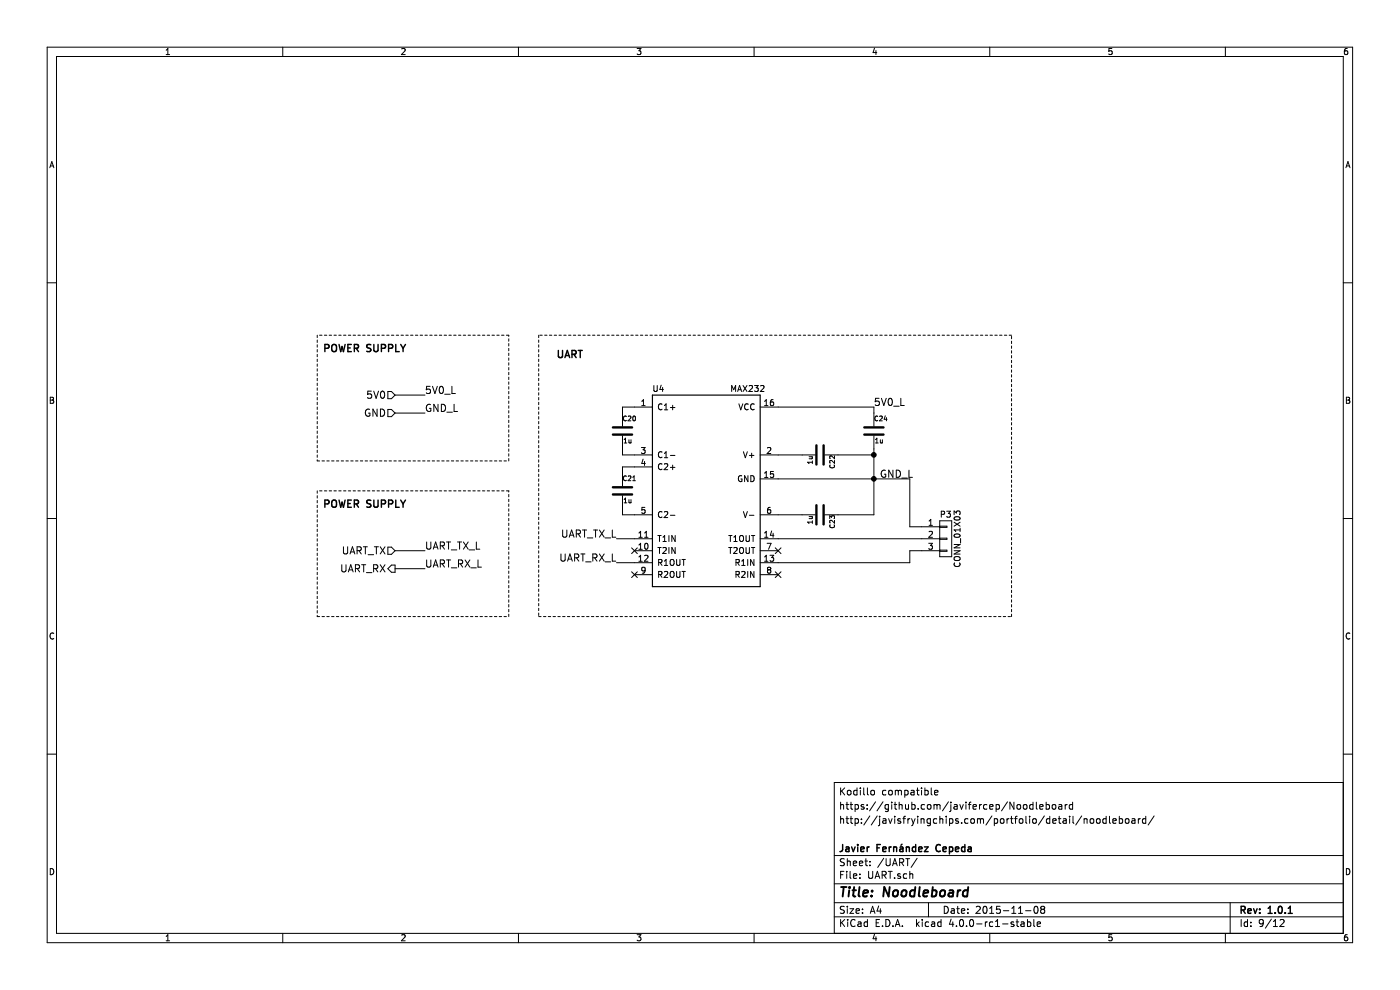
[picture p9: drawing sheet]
EESchema Schematic File Version 2
LIBS:Noodleboard-rescue
LIBS:power
LIBS:device
LIBS:transistors
LIBS:conn
LIBS:linear
LIBS:regul
LIBS:74xx
LIBS:cmos4000
LIBS:adc-dac
LIBS:memory
LIBS:xilinx
LIBS:microcontrollers
LIBS:dsp
LIBS:microchip
LIBS:analog_switches
LIBS:motorola
LIBS:texas
LIBS:intel
LIBS:audio
LIBS:interface
LIBS:digital-audio
LIBS:philips
LIBS:display
LIBS:cypress
LIBS:siliconi
LIBS:opto
LIBS:atmel
LIBS:contrib
LIBS:valves
LIBS:ChefLib
LIBS:ComponentLib
LIBS:Noodleboard-cache
EELAYER 25 0
EELAYER END
$Descr A4 11693 8268
encoding utf-8
Sheet 9 12
Title "Noodleboard"
Date "2015-11-08"
Rev "1.0.1"
Comp "Javier Fernández Cepeda"
Comment1 ""
Comment2 "http://javisfryingchips.com/portfolio/detail/noodleboard/"
Comment3 "https://github.com/javifercep/Noodleboard"
Comment4 "Kodillo compatible"
$EndDescr
Text HLabel 3300 3300 0    60   Input ~ 0
5V0
Text HLabel 3300 3450 0    60   Input ~ 0
GND
Text Label 3550 3300 0    60   ~ 0
5V0_L
Text Label 3550 3450 0    60   ~ 0
GND_L
Wire Wire Line
	5300 4500 5150 4500
Wire Wire Line
	5300 4700 5150 4700
Wire Wire Line
	3300 3300 3550 3300
Wire Wire Line
	3300 3450 3550 3450
Wire Wire Line
	7600 4400 7700 4400
Wire Notes Line
	4500 2800 4500 5150
Wire Notes Line
	4500 5150 8450 5150
Wire Notes Line
	8450 5150 8450 2800
Wire Notes Line
	8450 2800 4500 2800
Wire Notes Line
	2650 2800 2650 3850
Wire Notes Line
	2650 3850 4250 3850
Wire Notes Line
	4250 3850 4250 2800
Wire Notes Line
	4250 2800 2650 2800
Text Notes 2700 2950 0    60   ~ 12
POWER SUPPLY
Text Notes 4650 3000 0    60   ~ 12
UART
$Comp
L C C20
U 1 1
P 5200 3600
F 0 "C20" H 5200 3700 40  0000 L CNN
F 1 "1u" H 5206 3515 40  0000 L CNN
F 2 "Capacitors_SMD:C_0603_HandSoldering" H 5238 3450 30  0001 C CNN
F 3 "~" H 5200 3600 60  0000 C CNN
	1    5200 3600
	1    0    0    -1  
$EndComp
$Comp
L CONN_01X03 P3
U 1 1
P 7900 4500
F 0 "P3" H 7900 4700 50  0000 C CNN
F 1 "CONN_01X03" V 8000 4500 50  0000 C CNN
F 2 "Pin_Headers:Pin_Header_Straight_1x03" H 7900 4500 60  0001 C CNN
F 3 "" H 7900 4500 60  0000 C CNN
	1    7900 4500
	1    0    0    -1  
$EndComp
Wire Wire Line
	7600 4600 7700 4600
$Comp
L C C21
U 1 1
P 5200 4100
F 0 "C21" H 5200 4200 40  0000 L CNN
F 1 "1u" H 5206 4015 40  0000 L CNN
F 2 "Capacitors_SMD:C_0603_HandSoldering" H 5238 3950 30  0001 C CNN
F 3 "~" H 5200 4100 60  0000 C CNN
	1    5200 4100
	1    0    0    -1  
$EndComp
$Comp
L C C24
U 1 1
P 7300 3600
F 0 "C24" H 7300 3700 40  0000 L CNN
F 1 "1u" H 7306 3515 40  0000 L CNN
F 2 "Capacitors_SMD:C_0603_HandSoldering" H 7338 3450 30  0001 C CNN
F 3 "~" H 7300 3600 60  0000 C CNN
	1    7300 3600
	1    0    0    -1  
$EndComp
Wire Wire Line
	6500 4000 7600 4000
NoConn ~ 5300 4600
NoConn ~ 5300 4800
NoConn ~ 6500 4800
NoConn ~ 6500 4600
$Comp
L C C22
U 1 1
P 6850 3800
F 0 "C22" H 6850 3900 40  0000 L CNN
F 1 "1u" H 6856 3715 40  0000 L CNN
F 2 "Capacitors_SMD:C_0603_HandSoldering" H 6888 3650 30  0001 C CNN
F 3 "~" H 6850 3800 60  0000 C CNN
	1    6850 3800
	0    1    1    0   
$EndComp
Wire Wire Line
	6500 3400 7300 3400
Wire Wire Line
	7300 3400 7300 3450
Wire Wire Line
	6500 3800 6700 3800
Wire Wire Line
	7000 3800 7300 3800
Wire Wire Line
	7300 3750 7300 4300
Connection ~ 7300 4000
Connection ~ 7300 3800
$Comp
L C C23
U 1 1
P 6850 4300
F 0 "C23" H 6850 4400 40  0000 L CNN
F 1 "1u" H 6856 4215 40  0000 L CNN
F 2 "Capacitors_SMD:C_0603_HandSoldering" H 6888 4150 30  0001 C CNN
F 3 "~" H 6850 4300 60  0000 C CNN
	1    6850 4300
	0    1    1    0   
$EndComp
Wire Wire Line
	6500 4300 6700 4300
Wire Wire Line
	7300 4300 7000 4300
Wire Wire Line
	5300 3400 5200 3400
Wire Wire Line
	5200 3400 5200 3450
Wire Wire Line
	5300 3800 5200 3800
Wire Wire Line
	5200 3800 5200 3750
Wire Wire Line
	5200 3900 5300 3900
Wire Wire Line
	5200 3900 5200 3950
Wire Wire Line
	5300 4300 5200 4300
Wire Wire Line
	5200 4300 5200 4250
Wire Wire Line
	7600 4000 7600 4400
$Comp
L MAX232 U4
U 1 1
P 5900 4100
F 0 "U4" H 5450 4950 50  0000 L CNN
F 1 "MAX232" H 6100 4950 50  0000 L CNN
F 2 "Housings_SOIC:SOIC-16_3.9x9.9mm_Pitch1.27mm" H 5900 4100 60  0001 C CNN
F 3 "" H 5900 4100 60  0000 C CNN
	1    5900 4100
	1    0    0    -1  
$EndComp
Wire Wire Line
	6500 4700 7600 4700
Wire Wire Line
	7600 4700 7600 4600
Wire Wire Line
	7700 4500 6500 4500
Text Label 7350 4000 0    60   ~ 0
GND_L
Text Label 7300 3400 0    60   ~ 0
5V0_L
Text Label 3550 4600 0    60   ~ 0
UART_TX_L
Wire Wire Line
	3300 4600 3550 4600
Wire Wire Line
	3300 4750 3550 4750
Wire Notes Line
	2650 4100 2650 5150
Wire Notes Line
	2650 5150 4250 5150
Wire Notes Line
	4250 5150 4250 4100
Wire Notes Line
	4250 4100 2650 4100
Text Notes 2700 4250 0    60   ~ 12
POWER SUPPLY
Text HLabel 3300 4600 0    60   Input ~ 0
UART_TX
Text HLabel 3300 4750 0    60   Output ~ 0
UART_RX
Text Label 3550 4750 0    60   ~ 0
UART_RX_L
Text Label 5150 4500 2    60   ~ 0
UART_TX_L
Text Label 5150 4700 2    60   ~ 0
UART_RX_L
$EndSCHEMATC
